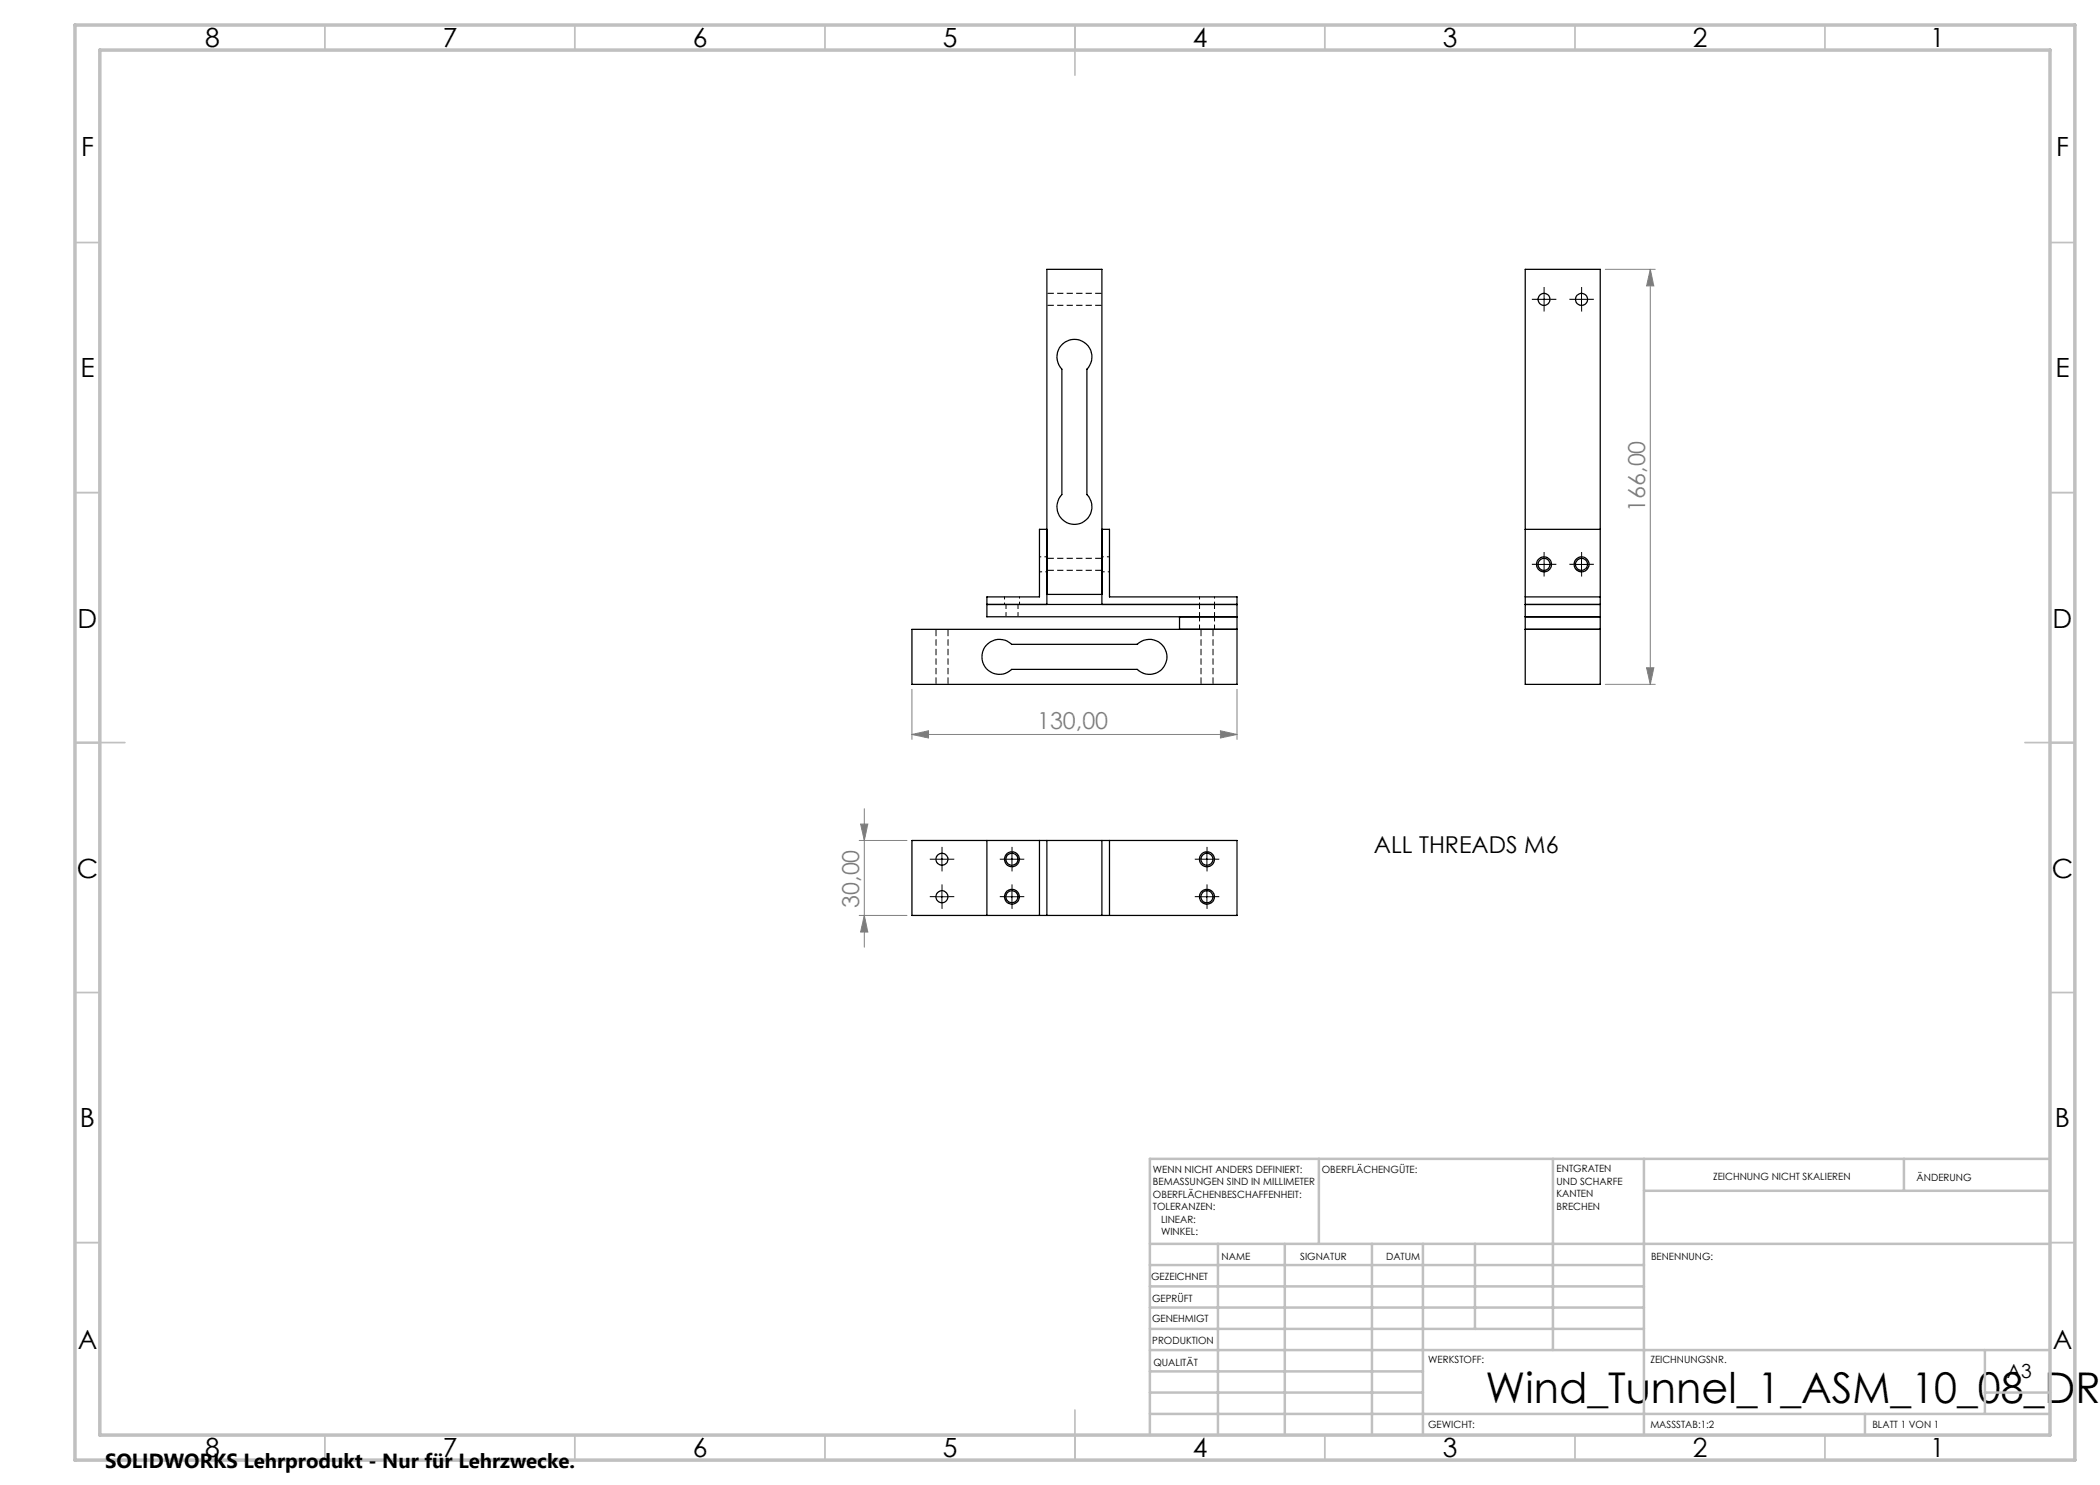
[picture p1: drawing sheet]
<svg xmlns="http://www.w3.org/2000/svg" width="420mm" height="297mm" viewBox="0 0 420 297" stroke-linecap="round" stroke-linejoin="round" font-family="sans-serif">
<path d="M220.4 58.7h-11M209.4 61.1h11M209.4 114.1h11M220.4 111.7h-11M187.2 125.9v11M189.6 136.9v-11M240.2 125.9v11M242.6 136.9v-11" fill="none" stroke="#000" stroke-width=".2" stroke-dasharray="1.3 .6" stroke-dashoffset="-.1" stroke-linecap="butt"/>
<path d="M201.2 120.9v2.5M203.6 123.4v-2.5M239.9 123.4v2.5M239.9 120.9v2.5M242.9 125.9v-2.5M242.9 123.4v-2.5" fill="none" stroke="#000" stroke-width=".2" stroke-dasharray="1.3 .6" stroke-dashoffset=".3" stroke-linecap="butt"/>
<path d="M200.9 119.4v1.5M207.9 114.4h1.5M209.4 111.4h-1.5M239.9 119.4v1.5M203.9 120.9v-1.5M242.9 120.9v-1.5" fill="none" stroke="#000" stroke-width=".2" stroke-dasharray="1.3 .6" stroke-dashoffset=".7" stroke-linecap="butt"/>
<path d="M220.4 114.4h1.5M221.9 111.4h-1.5" fill="none" stroke="#000" stroke-width=".2" stroke-dasharray="1.3 .6" stroke-dashoffset=".8" stroke-linecap="butt"/>
<g fill="none" stroke="#000" stroke-width=".25">
<path d="M305 53.9h15v83h-15zM212.2 69.1a3.5 3.5 0 0 1 5-.3 3.5 3.5 0 0 1 .2 5v25.1a3.5 3.5 0 0 1-.1 5 3.5 3.5 0 0 1-4.9 0 3.5 3.5 0 0 1 0-5v-25.1a3.5 3.5 0 0 1-.2-4.7zM209.4 118.9h11M209.4 105.9h-1.5v13.5h-10.5v4h50M220.4 105.9h1.5v13.5h25.5v17.5h-65v-11h65M305 119.4h15M305 105.9h15M197.3 129a3.5 3.5 0 0 1 5.1-.1h25a3.5 3.5 0 0 1 5 0 3.5 3.5 0 0 1 0 4.9 3.5 3.5 0 0 1-5 .1h-25a3.5 3.5 0 0 1-4.9 0 3.5 3.5 0 0 1-.2-4.9zM197.4 120.9h50M209.4 120.9v-67h11v67M235.9 123.4v2.5M305 125.9h15"/>
<path d="M305 123.4h15M305 120.9h15M182.4 168.1h65v15h-65zM197.4 168.1v15M207.9 168.1v15M209.4 168.1v15M220.4 168.1v15M221.9 168.1v15"/>
<circle cx="308.8" cy="59.9" r="1.2"/>
<circle cx="316.3" cy="59.9" r="1.2"/>
<circle cx="308.8" cy="112.9" r="1.5"/>
<circle cx="308.8" cy="112.9" r="1.2"/>
<circle cx="316.3" cy="112.9" r="1.2"/>
<circle cx="316.3" cy="112.9" r="1.49"/>
<circle cx="188.4" cy="179.3" r="1.2"/>
<circle cx="188.4" cy="171.8" r="1.19"/>
<circle cx="202.4" cy="179.4" r="1.2"/>
<circle cx="202.4" cy="171.8" r="1.2"/>
<circle cx="202.4" cy="171.8" r="1.51"/>
<circle cx="202.4" cy="179.3" r="1.5"/>
<circle cx="241.4" cy="171.9" r="1.5"/>
<circle cx="241.4" cy="179.3" r="1.49"/>
<circle cx="241.4" cy="171.8" r="1.2"/>
<circle cx="241.4" cy="179.4" r="1.2"/>
</g>
<g fill="none" stroke="#808080" stroke-width=".2">
<path d="M321.1 53.9h9.9M330.1 53.9l.7 3.3h-1.5zM330.1 53.9v83M182.4 137.9v10M247.4 137.9v10M321.1 136.9h9.9M329.3 133.6h1.5l-.7 3.3zM182.4 146.9l3.3-.7v1.4zM182.4 146.9h65M244.1 146.2l3.3 .7-3.3 .7zM171.8 168.1h9.6M172.1 164.8h1.5l-.7 3.3z"/>
<path d="M172.9 161.7v27.7M171.8 183.1h9.6M172.9 183.1l.7 3.3h-1.5z"/>
</g>
<g fill="none" stroke="#000" stroke-width=".2" stroke-dasharray="15.2 1.3 1.3 1.3" stroke-linecap="butt">
<path d="M307.6 59.9h-1.2M308.8 58.6v-1.2M310.1 59.9h1.2M315.1 59.9h-1.2M316.3 58.6v-1.2M317.6 59.9h1.2M308.8 61.1v1.2M316.3 61.1v1.2M307.6 112.9h-1.2M308.8 111.6v-1.2M308.8 114.1v1.2M310.1 112.9h1.2"/>
<path d="M315.1 112.9h-1.2M316.3 111.6v-1.2M316.3 114.1v1.2M317.6 112.9h1.2M187.2 171.8h-1.2M187.2 179.3h-1.2M188.4 170.6v-1.2M188.4 173.1v1.2M188.4 178.1v-1.2M189.7 171.8h1.2M189.7 179.3h1.2M201.2 171.8h-1.2"/>
<path d="M201.2 179.3h-1.2M202.4 170.6v-1.2M202.4 173.1v1.2M202.4 178.1v-1.2M203.7 171.8h1.2M203.7 179.3h1.2M240.2 171.8h-1.2M240.2 179.3h-1.2M241.4 170.6v-1.2M241.4 173.1v1.2M241.4 178.1v-1.2M242.7 171.8h1.2"/>
<path d="M242.7 179.3h1.2M188.4 180.6v1.2M202.4 180.6v1.2M241.4 180.6v1.2"/>
</g>
<g fill="none" stroke="#000" stroke-width=".2">
<path d="M307.6 59.9h2.5M308.8 58.6v2.5M315.1 59.9h2.5M316.3 58.6v2.5M307.6 112.9h2.5M308.8 111.6v2.5M315.1 112.9h2.5M316.3 111.6v2.5M187.1 171.8h2.6M187.1 179.3h2.6M188.4 170.6v2.5M188.4 178.1v2.5"/>
<path d="M201.2 171.8h2.4M201.2 179.3h2.4M202.4 170.6v2.5M202.4 178.1v2.5M240.1 171.8h2.5M240.1 179.3h2.5M241.4 170.6v2.5M241.4 178.1v2.5"/>
</g>
<g fill="none" stroke="#c0c0c0" stroke-width=".35">
<path d="M65 5v5M115 5v5M165 5v5M215 5v10M265 5v5M315 5v5M365 5v5M15 48.5h5M410 48.5h5M15 98.5h5M410 98.5h5M15 148.5h10"/>
<path d="M405 148.5h10M15 198.5h5M410 198.5h5M15 248.5h5M410 248.5h5M65 287v5M115 287v5M165 287v5M215 282v10M265 287v5M315 287v5M365 287v5"/>
</g>
<g fill="none" stroke="#c0c0c0" stroke-width=".5">
<path d="M263.8 231.8v17M310.6 231.8v38.2M328.8 231.8v55.2M328.8 238.2h81.2M380.8 231.8v6.4M410 231.8h-180v55.2M230 248.8h180M230 257.3h98.8M230 253h98.8M243.6 248.8v38.2M257 248.8v38.2M274.4 248.8v38.2"/>
<path d="M284.6 248.8v38.2M295 248.8v17M230 265.8h98.8M230 261.5h98.8M230 278.5h54.6M230 274.3h54.6M230 270h180M397 278.5h13M397 270v12.8M230 282.8h180M373 282.8v4.2"/>
</g>
<path d="M15 5h400v287h-400zM20 10h390v277h-390z" fill="none" stroke="#c0c0c0" stroke-width=".7"/>
<g fill="#808080">
<path d="M182.4 146.9l3.3-.7v1.4zM244.1 146.2l3.3 .7-3.3 .7z"/>
<path d="M330.1 53.9l.7 3.3h-1.5zM329.3 133.6h1.5l-.7 3.3zM172.1 164.8h1.5l-.7 3.3zM172.9 183.1l.7 3.3h-1.5z"/>
</g>
<text font-size="8.5" x="297.1" y="280.6">Wind_Tunnel_1_ASM_10_08_DRW</text>
<g font-size="5.3">
<text x="41" y="9.5">8</text>
<text x="88.5" y="9.5">7</text>
<text x="138.5" y="9.5">6</text>
<text x="188.5" y="9.5">5</text>
<text x="238.5" y="9.5">4</text>
<text x="288.5" y="9.5">3</text>
<text x="338.5" y="9.5">2</text>
<text x="386" y="9.5">1</text>
<text x="16.2" y="31.2">F</text>
<text x="411.2" y="31.2">F</text>
<text x="16.1" y="75.5">E</text>
<text x="411.1" y="75.5">E</text>
<text x="15.5" y="125.5">D</text>
<text x="410.5" y="125.5">D</text>
<text x="15.4" y="175.5">C</text>
<text x="410.4" y="175.5">C</text>
<text x="16" y="225.5">B</text>
<text x="411" y="225.5">B</text>
<text x="15.5" y="269.7">A</text>
<text x="410.5" y="269.7">A</text>
<text x="41" y="291.5">8</text>
<text x="88.5" y="291.5">7</text>
<text x="138.5" y="291.5">6</text>
<text x="188.5" y="291.5">5</text>
<text x="238.5" y="291.5">4</text>
<text x="288.5" y="291.5">3</text>
<text x="338.5" y="291.5">2</text>
<text x="386" y="291.5">1</text>
</g>
<g font-size="4.7" fill="#808080">
<text x="329.1" y="102.3" transform="rotate(-90 329.1 102.3)">166,00</text>
<text x="207.4" y="145.8">130,00</text>
<text x="171.9" y="181.6" transform="rotate(-90 171.9 181.6)">30,00</text>
</g>
<text font-size="4.7" x="274.8" y="170.6">ALL THREADS M6</text>
<text font-size="4.1" x="21" y="293.7">SOLIDWORKS Lehrprodukt - Nur für Lehrzwecke.</text>
<text font-size="3.9" x="401.4" y="275.6">A3</text>
<g font-size="2">
<text x="230.6" y="234.6">WENN NICHT ANDERS DEFINIERT:</text>
<text x="230.6" y="237.1">BEMASSUNGEN SIND IN MILLIMETER</text>
<text x="230.6" y="239.6">OBERFLÄCHENBESCHAFFENHEIT:</text>
<text x="264.4" y="234.6">OBERFLÄCHENGÜTE:</text>
<text x="311.3" y="234.5">ENTGRATEN</text>
<text x="311.3" y="237">UND SCHARFE</text>
<text x="311.3" y="239.5">KANTEN</text>
<text x="342.6" y="236">ZEICHNUNG NICHT SKALIEREN</text>
<text x="383.3" y="236.2">ÄNDERUNG</text>
<text x="230.6" y="242.1">TOLERANZEN:</text>
<text x="232.2" y="244.6">LINEAR:</text>
<text x="311.3" y="242">BRECHEN</text>
<text x="232.2" y="247.1">WINKEL:</text>
<text x="244.3" y="252">NAME</text>
<text x="260" y="251.9">SIGNATUR</text>
<text x="277.2" y="251.9">DATUM</text>
<text x="330.2" y="251.9">BENENNUNG:</text>
<text x="230.2" y="256.1">GEZEICHNET</text>
<text x="230.4" y="260.3">GEPRÜFT</text>
<text x="230.4" y="264.4">GENEHMIGT</text>
<text x="230.5" y="268.8">PRODUKTION</text>
<text x="230.7" y="273.1">QUALITÄT</text>
<text x="285.6" y="272.5">WERKSTOFF:</text>
<text x="330.1" y="272.5">ZEICHNUNGSNR.</text>
<text x="285.6" y="285.5">GEWICHT:</text>
<text x="330.1" y="285.6">MASSSTAB:1:2</text>
<text x="374.5" y="285.6">BLATT 1 VON 1</text>
</g>
</svg>
